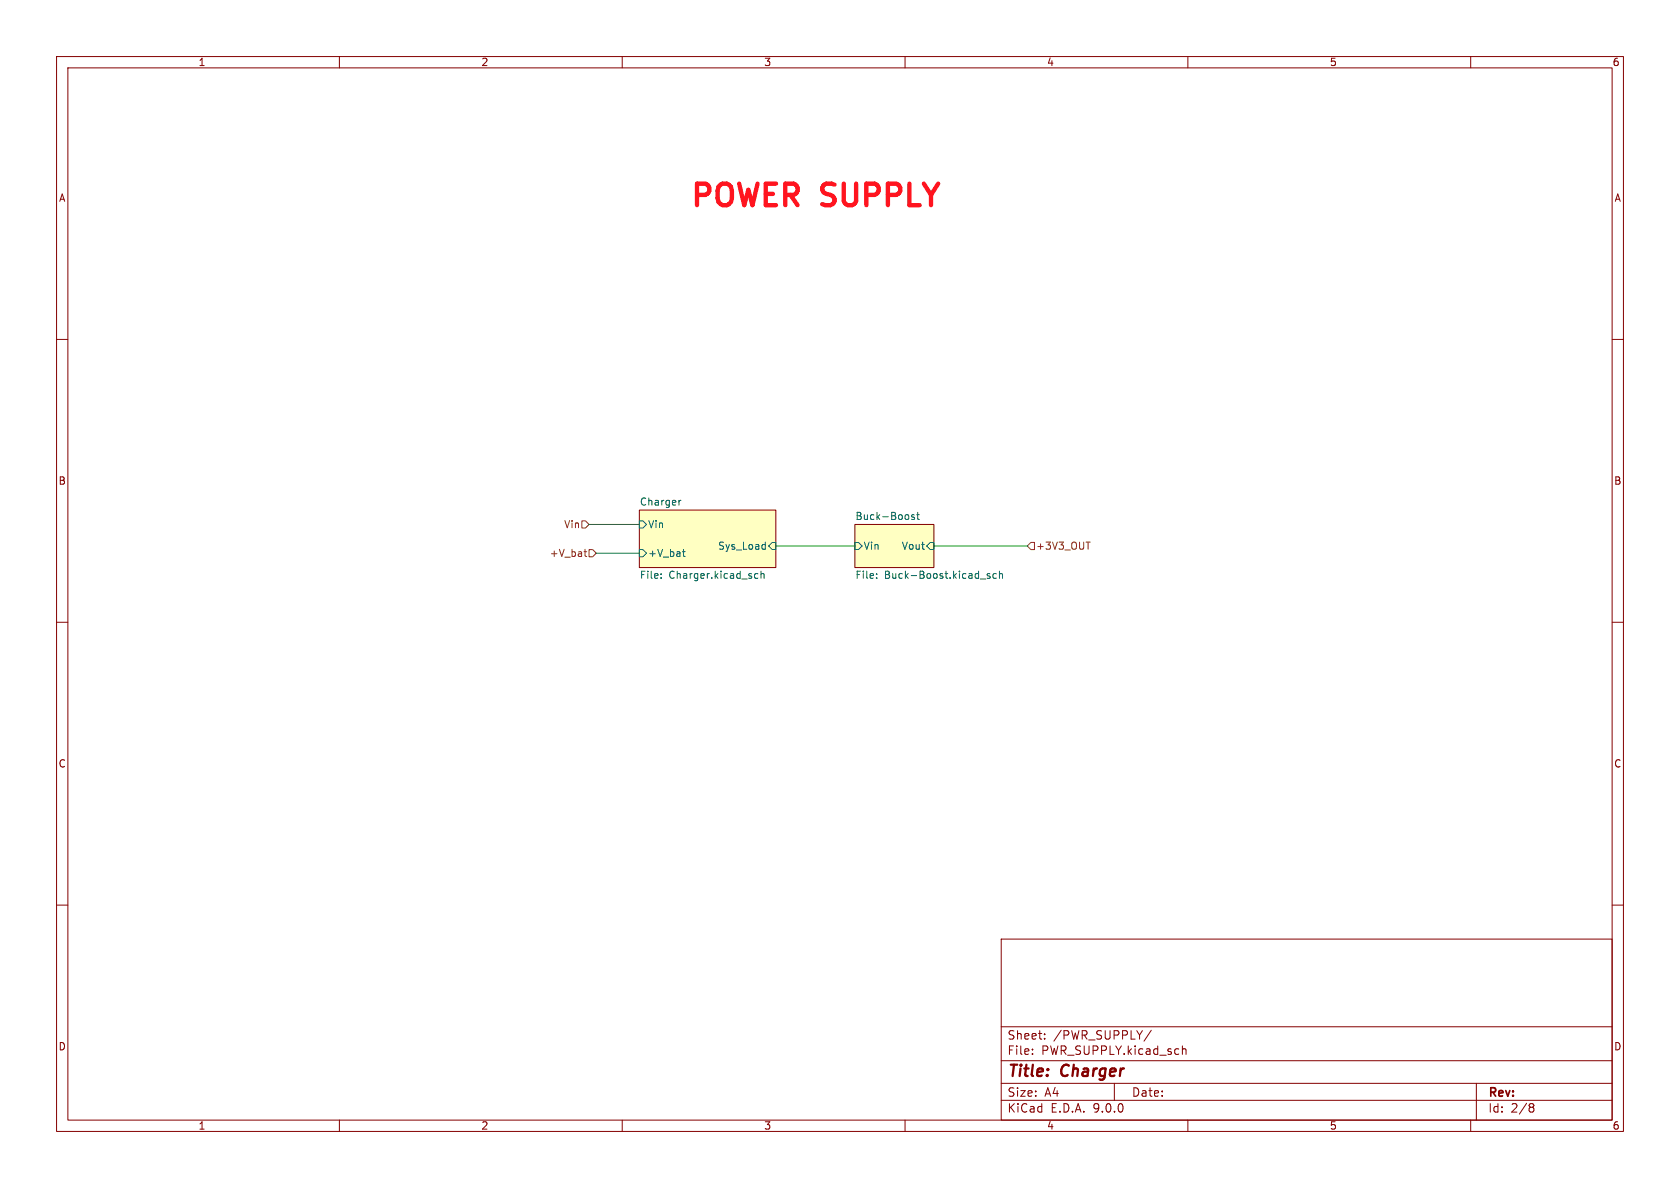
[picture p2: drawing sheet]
(kicad_sch
 (version 20250114)
 (generator "eeschema")
 (generator_version "9.0")
 (paper "A4")
 (title_block
  (title "Charger"))
 (lib_symbols)
 (text "POWER SUPPLY\n"
  (exclude_from_sim no)
  (at 144.272 34.798 0)
  (effects (font (size 3.81 3.81) (thickness 0.762)
    (bold yes) (color 255 20 31 1))))
 (wire
  (pts (xy 137.16 96.52) (xy 151.13 96.52))
  (stroke (width 0) (type default)))
 (wire
  (pts (xy 104.14 92.71) (xy 113.03 92.71))
  (stroke (width 0) (type default)))
 (wire
  (pts (xy 105.41 97.79) (xy 113.03 97.79))
  (stroke (width 0) (type default)))
 (wire
  (pts (xy 165.1 96.52) (xy 181.61 96.52))
  (stroke (width 0) (type default)))
 (hierarchical_label "+3V3_OUT"
  (shape input)
  (at 181.61 96.52 0)
  (effects (font (size 1.27 1.27)) (justify left)))
 (hierarchical_label "+V_bat"
  (shape input)
  (at 105.41 97.79 180)
  (effects (font (size 1.27 1.27)) (justify right)))
 (hierarchical_label "Vin"
  (shape input)
  (at 104.14 92.71 180)
  (effects (font (size 1.27 1.27)) (justify right)))
 (sheet
  (at 151.13 92.71)
  (size 13.97 7.62)
  (exclude_from_sim no)
  (in_bom yes)
  (on_board yes)
  (dnp no)
  (fields_autoplaced yes)
  (stroke (width 0.1524) (type solid))
  (fill (color 255 255 194 1.0000))
  (property "Sheetname" "Buck-Boost" (at 151.13 91.9984 0) (effects (font (size 1.27 1.27)) (justify left bottom)))
  (property "Sheetfile" "Buck-Boost.kicad_sch" (at 151.13 100.9146 0) (effects (font (size 1.27 1.27)) (justify left top)))
  (pin "Vin" input (at 151.13 96.52 180) (effects (font (size 1.27 1.27)) (justify left)))
  (pin "Vout" input (at 165.1 96.52 0) (effects (font (size 1.27 1.27)) (justify right))))
 (sheet
  (at 113.03 90.17)
  (size 24.13 10.16)
  (exclude_from_sim no)
  (in_bom yes)
  (on_board yes)
  (dnp no)
  (fields_autoplaced yes)
  (stroke (width 0.1524) (type solid))
  (fill (color 255 255 194 1.0000))
  (property "Sheetname" "Charger" (at 113.03 89.4584 0) (effects (font (size 1.27 1.27)) (justify left bottom)))
  (property "Sheetfile" "Charger.kicad_sch" (at 113.03 100.9146 0) (effects (font (size 1.27 1.27)) (justify left top)))
  (pin "+V_bat" input (at 113.03 97.79 180) (effects (font (size 1.27 1.27)) (justify left)))
  (pin "Sys_Load" input (at 137.16 96.52 0) (effects (font (size 1.27 1.27)) (justify right)))
  (pin "Vin" input (at 113.03 92.71 180) (effects (font (size 1.27 1.27)) (justify left)))))
